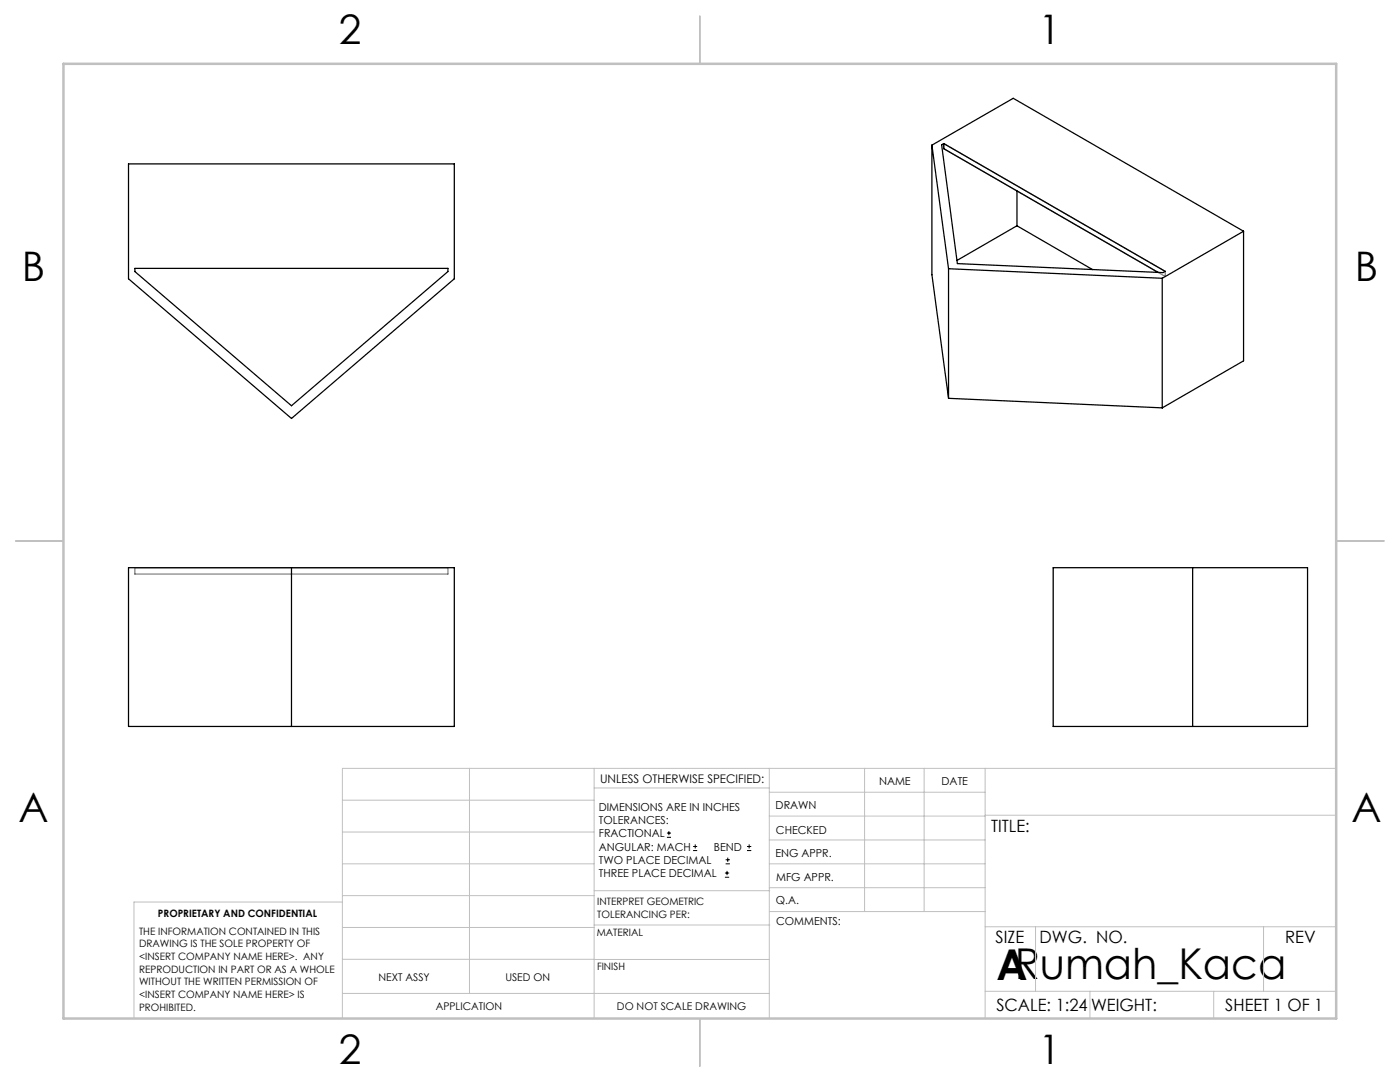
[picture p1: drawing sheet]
<svg xmlns="http://www.w3.org/2000/svg" width="279mm" height="216mm" viewBox="0 0 279 216" stroke-linecap="round" stroke-linejoin="round" font-family="sans-serif">
<g fill="none" stroke="#000" stroke-width=".2">
<path d="M133.1 167.1h.8M133.1 166.2h.8M133.5 165.8v.9M138.3 169.7h.8M138.3 168.9h.8M138.7 168.5v.8M144.7 175h.8M144.7 174.2h.8M144.8 172.4h.9M144.8 171.6h.9M145.1 173.8v.8M145.2 171.1v.9"/>
<path d="M149.1 169.7h.8M149.1 168.9h.8M149.5 168.5v.8"/>
</g>
<g fill="none" stroke="#c0c0c0" stroke-width=".2">
<path d="M68.3 159.7h50.3M93.7 153.3v44.9M118.6 153.3v49.9M118.6 157.2h34.9M153.5 153.3v49.9M153.5 158.1h43.1M172.5 153.3v28.6M184.4 153.3v28.6M196.6 153.3v49.9M266.7 153.3h-198.4v49.9M68.3 178.7h50.3M68.3 172.4h50.3"/>
<path d="M68.3 166h50.3M68.3 180h-41.6v23.2M118.6 177.7h35M153.5 167.6h43.1M153.5 162.8h43.1M153.5 172.4h43.1M153.5 177.1h43.1M196.6 162.7h70.1M68.3 198.2h85.2M68.3 191.4l85.2 .1M68.3 185.1h50.3M118.6 184.6h35"/>
<path d="M153.6 181.9h43M196.6 197.8h70.1M196.6 184.9h70.1M206.7 184.9v12.9M217.5 197.8v5.4M242.2 197.8v5.4M252.2 184.9v12.9"/>
</g>
<path d="M139.7 3.2v9.5M3.1 107.9h9.6M266.7 107.9h9.5M139.7 203.2v9.6" fill="none" stroke="#c0c0c0" stroke-width=".25"/>
<path d="M12.7 12.7h254v190.5h-254z" fill="none" stroke="#c0c0c0" stroke-width=".5"/>
<path d="M188.3 28.6l44.3 25.6v1l-44.3-25.5zM26.9 113.3h62.5v1.2h-62.5z" fill="none" stroke="#808080" stroke-width=".25"/>
<g fill="none" stroke="#000" stroke-width=".25">
<path d="M25.6 32.7h65.1v22.9l-32.5 27.9-32.6-27.9zM186 29l16.2-9.4 46 26.5M186 29l3.3 24.6M186 29v25.8l3.3 24.7M187.9 28.9l.4-.3 44.3 25.6-.5 .2-41-1.8zM188.3 28.6v1.1l42.8 24.7M203 38.1v6.9M26.9 53.6h62.5v.6l-31.2 26.8-31.3-26.8zM189.3 53.6v25.9M189.3 53.6l42.7 1.9M203 45l-12 7M203 45l15.1 8.8"/>
<path d="M232 55.5v25.9M248.2 46.1l-16.2 9.4M248.2 46.1v25.9l-16.2 9.4M189.3 79.5l42.7 1.9M25.6 113.3h65.1v31.7h-65.1zM58.2 113.3v31.7M210.2 113.3h50.7v31.7h-50.7zM238 113.3v31.7"/>
</g>
<text font-size="8.5" x="198.9" y="195.5">ARumah_Kaca</text>
<g font-size="8.1">
<text x="67.6" y="8.9">2</text>
<text x="207.3" y="8.9">1</text>
<text x="4.4" y="56.1">B</text>
<text x="270.4" y="56.1">B</text>
<text x="3.7" y="164.1">A</text>
<text x="269.7" y="164.1">A</text>
<text x="67.6" y="212.4">2</text>
<text x="207.3" y="212.4">1</text>
</g>
<g font-size="3.4">
<text x="197.8" y="166">TITLE:</text>
<text x="198.7" y="188.1">SIZE</text>
<text x="207.5" y="188.1">DWG. NO.</text>
<text x="256.5" y="188.2">REV</text>
<text x="198.8" y="201.7">SCALE: 1:24</text>
<text x="217.7" y="201.8">WEIGHT:</text>
<text x="244.5" y="201.7">SHEET 1 OF 1</text>
</g>
<text font-size="2.4" x="119.8" y="156.2">UNLESS OTHERWISE SPECIFIED:</text>
<g font-size="2.2">
<text x="119.5" y="161.8">DIMENSIONS ARE IN INCHES</text>
<text x="154.8" y="161.4">DRAWN</text>
<text x="175.4" y="156.6">NAME</text>
<text x="187.9" y="156.7">DATE</text>
<text x="119.5" y="164.4">TOLERANCES:</text>
<text x="119.5" y="167.1">FRACTIONAL</text>
<text x="154.9" y="166.3">CHECKED</text>
<text x="119.5" y="169.7">ANGULAR: MACH</text>
<text x="119.5" y="172.4">TWO PLACE DECIMAL</text>
<text x="142.5" y="169.7">BEND</text>
<text x="154.8" y="171">ENG APPR.</text>
<text x="119.5" y="175">THREE PLACE DECIMAL</text>
<text x="154.9" y="175.7">MFG APPR.</text>
<text x="154.9" y="180.4">Q.A.</text>
<text x="154.9" y="184.6">COMMENTS:</text>
</g>
<g font-size="2.1">
<text x="75.5" y="195.7">NEXT ASSY</text>
<text x="100.9" y="195.7">USED ON</text>
<text x="86.9" y="201.5">APPLICATION</text>
<text x="123.1" y="201.6">DO NOT SCALE DRAWING</text>
</g>
<g font-size="2">
<text x="31.5" y="182.9">PROPRIETARY AND CONFIDENTIAL</text>
<text x="119.2" y="180.6">INTERPRET GEOMETRIC</text>
<text x="119.2" y="183.1">TOLERANCING PER:</text>
<text x="27.8" y="186.5">THE INFORMATION CONTAINED IN THIS</text>
<text x="27.8" y="189">DRAWING IS THE SOLE PROPERTY OF</text>
<text x="27.8" y="191.6">&lt;INSERT COMPANY NAME HERE&gt;. ANY</text>
<text x="119.1" y="186.7">MATERIAL</text>
<text x="27.8" y="194.1">REPRODUCTION IN PART OR AS A WHOLE</text>
<text x="27.8" y="196.6">WITHOUT THE WRITTEN PERMISSION OF</text>
<text x="119.1" y="193.5">FINISH</text>
<text x="27.8" y="199.1">&lt;INSERT COMPANY NAME HERE&gt; IS</text>
<text x="27.8" y="201.7">PROHIBITED.</text>
</g>
</svg>
